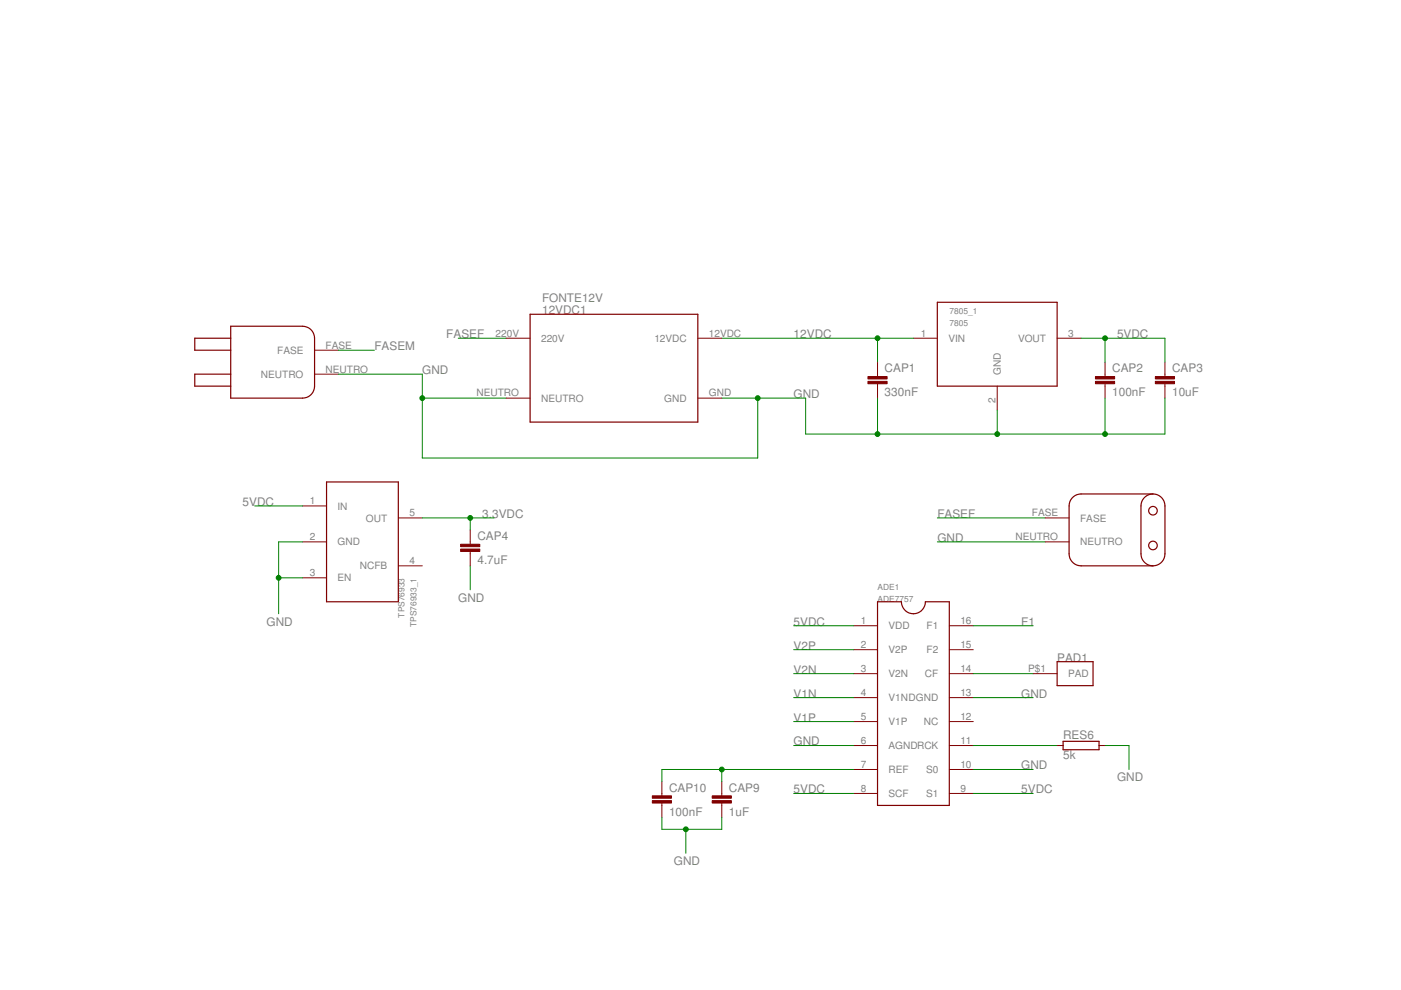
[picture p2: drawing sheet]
<svg xmlns="http://www.w3.org/2000/svg" width="297mm" height="210mm" viewBox="0 0 297 210" stroke-linecap="round" stroke-linejoin="round" font-family="sans-serif">
<g fill="#800000" stroke="#800000" stroke-width=".25">
<path d="M241.9 107.3v10.1z"/>
<path d="M229.2 120h15.2z"/>
<path d="M229.2 104.7h15.2z"/>
<path d="M226.7 107.3v10.1z"/>
<path d="M247 107.3v10.1z"/>
<path d="M48.9 69.2v2.5z"/>
<path d="M48.9 71.7v2.6z"/>
<path d="M48.9 74.3v5z"/>
<path d="M48.9 79.3v2.6z"/>
<path d="M48.9 81.9v2.5z"/>
<path d="M48.9 84.4h15.3z"/>
<path d="M48.9 69.2h15.3z"/>
<path d="M41.3 71.7h7.6z"/>
<path d="M41.3 71.7v2.6z"/>
<path d="M41.3 74.3h7.6z"/>
<path d="M41.3 79.3h7.6z"/>
<path d="M41.3 79.3v2.6z"/>
<path d="M41.3 81.9h7.6z"/>
<path d="M66.7 71.7v10.2z"/>
<path d="M186.1 127.6v43.2z"/>
<path d="M186.1 170.8h15.2z"/>
<path d="M201.3 127.6v43.2z"/>
<path d="M186.1 127.6h5z"/>
<path d="M196.2 127.6h5.1z"/>
<path d="M112.4 66.6h35.6z"/>
<path d="M148 66.6v22.9z"/>
<path d="M112.4 89.5h35.6z"/>
<path d="M112.4 66.6v22.9z"/>
<path d="M224.1 64.1v17.8z"/>
<path d="M198.7 81.9h25.4z"/>
<path d="M198.7 64.1v17.8z"/>
<path d="M198.7 64.1h25.4z"/>
<path d="M69.2 102.2h15.3z"/>
<path d="M69.2 102.2v25.4z"/>
<path d="M69.2 127.6h15.3z"/>
<path d="M84.5 102.2v25.4z"/>
<path d="M225.4 159h7.6z"/>
<path d="M233 158.1v.9z"/>
<path d="M225.4 157.2h7.6z"/>
<path d="M225.4 158.1v.9z"/>
<path d="M233 157.2v.9z"/>
<path d="M225.4 157.2v.9z"/>
<path d="M224.1 140.3v5.1z"/>
<path d="M224.1 145.4h7.6z"/>
<path d="M231.7 140.3v5.1z"/>
<path d="M224.1 140.3h7.6z"/>
</g>
<g fill="none" stroke="#800000" stroke-width=".25">
<path d="M64.2 69.2a2.54 2.54 0 0 1 2.5 2.5M66.7 81.9a2.54 2.54 0 0 1-2.5 2.5M226.7 117.4a2.54 2.54 0 0 0 2.5 2.6M229.2 104.7a2.54 2.54 0 0 0-2.5 2.6M241.9 107.3a2.54 2.54 0 0 1 2.5-2.6 2.54 2.54 0 0 1 2.6 2.6M241.9 117.4a2.54 2.54 0 0 0 2.5 2.6 2.54 2.54 0 0 0 2.6-2.6M191.1 127.6a2.54 2.54 0 0 0 2.6 2.5 2.54 2.54 0 0 0 2.5-2.5"/>
<circle cx="244.4" cy="115.7" r=".91"/>
<circle cx="244.4" cy="108.3" r=".91"/>
</g>
<g fill="#800000" stroke="#800000" stroke-width=".21">
<path d="M221.6 109.8h5.1z"/>
<path d="M221.6 114.9h5.1z"/>
<path d="M66.7 74.3h5.1z"/>
<path d="M66.7 79.3h5.1z"/>
<path d="M181 132.7h5.1z"/>
<path d="M181 137.8h5.1z"/>
<path d="M181 142.8h5.1z"/>
<path d="M201.3 137.8h5.1z"/>
<path d="M201.3 132.7h5.1z"/>
<path d="M181 147.9h5.1z"/>
<path d="M181 153h5.1z"/>
<path d="M181 158.1h5.1z"/>
<path d="M181 163.1h5.1z"/>
<path d="M181 168.2h5.1z"/>
<path d="M201.3 142.8h5.1z"/>
<path d="M201.3 147.9h5.1z"/>
<path d="M201.3 153h5.1z"/>
<path d="M201.3 158.1h5.1z"/>
<path d="M201.3 163.1h5.1z"/>
<path d="M201.3 168.2h5.1z"/>
<path d="M107.3 71.7h5.1z"/>
<path d="M107.3 84.4h5.1z"/>
<path d="M148 84.4h5z"/>
<path d="M148 71.7h5z"/>
<path d="M193.7 71.7h5z"/>
<path d="M211.4 81.9v5.1z"/>
<path d="M224.1 71.7h5.1z"/>
<path d="M186.1 76.8v2.5z"/>
<path d="M186.1 81.9v2.5z"/>
<path d="M186.1 81.4v.5z"/>
<path d="M186.1 79.3v.5z"/>
<path d="M234.3 76.8v2.5z"/>
<path d="M234.3 81.9v2.5z"/>
<path d="M234.3 81.4v.5z"/>
<path d="M234.3 79.3v.5z"/>
<path d="M247 76.8v2.5z"/>
<path d="M247 81.9v2.5z"/>
<path d="M247 81.4v.5z"/>
<path d="M247 79.3v.5z"/>
<path d="M64.2 107.3h5z"/>
<path d="M64.2 114.9h5z"/>
<path d="M64.2 122.5h5z"/>
<path d="M84.5 120h5z"/>
<path d="M84.5 109.8h5z"/>
<path d="M99.7 112.4v2.5z"/>
<path d="M99.7 117.4v2.6z"/>
<path d="M99.7 116.9v.5z"/>
<path d="M99.7 114.9v.5z"/>
<path d="M153 165.7v2.5z"/>
<path d="M153 170.8v2.5z"/>
<path d="M153 170.3v.5z"/>
<path d="M153 168.2v.5z"/>
<path d="M140.3 165.7v2.5z"/>
<path d="M140.3 170.8v2.5z"/>
<path d="M140.3 170.3v.5z"/>
<path d="M140.3 168.2v.5z"/>
<path d="M233 158.1h1.3z"/>
<path d="M224.1 158.1h1.3z"/>
<path d="M219.1 142.8h5z"/>
</g>
<g fill="#800000" stroke="#800000" stroke-width=".21">
<path d="M184 79.8h4.1v.5h-4.1z"/>
<path d="M184 80.9h4.1v.5h-4.1z"/>
<path d="M232.3 79.8h4v.5h-4z"/>
<path d="M232.3 80.9h4v.5h-4z"/>
<path d="M245 79.8h4v.5h-4z"/>
<path d="M245 80.9h4v.5h-4z"/>
<path d="M97.7 115.4h4v.5h-4z"/>
<path d="M97.7 116.4h4v.5h-4z"/>
<path d="M151 168.7h4.1v.5h-4.1z"/>
<path d="M151 169.8h4.1v.5h-4.1z"/>
<path d="M138.3 168.7h4.1v.5h-4.1z"/>
<path d="M138.3 169.8h4.1v.5h-4.1z"/>
</g>
<g fill="#008000" stroke="#008000" stroke-width=".21">
<path d="M71.8 74.3h7.6z"/>
<path d="M198.7 109.8h22.9z"/>
<path d="M97.2 71.7h10.1z"/>
<path d="M153 71.7h33.1z"/>
<path d="M186.1 71.7h7.6z"/>
<path d="M186.1 71.7v5.1z"/>
<path d="M71.8 79.3h17.7z"/>
<path d="M89.5 84.4h17.8z"/>
<path d="M89.5 79.3v5.1z"/>
<path d="M89.5 84.4v12.7z"/>
<path d="M89.5 97.1h71.2z"/>
<path d="M153 84.4h7.7z"/>
<path d="M160.7 84.4h10.1z"/>
<path d="M160.7 84.4v12.7z"/>
<path d="M170.8 84.4v7.6z"/>
<path d="M170.8 92h15.3z"/>
<path d="M186.1 92h25.3z"/>
<path d="M211.4 87v5z"/>
<path d="M186.1 84.4v7.6z"/>
<path d="M234.3 84.4v7.6z"/>
<path d="M211.4 92h22.9z"/>
<path d="M247 84.4v7.6z"/>
<path d="M234.3 92h12.7z"/>
<path d="M59.1 114.9h5.1z"/>
<path d="M59.1 114.9v7.6z"/>
<path d="M59.1 122.5h5.1z"/>
<path d="M59.1 122.5v7.6z"/>
<path d="M99.7 120v5.1z"/>
<path d="M198.7 114.9h22.9z"/>
<path d="M168.3 158.1h12.7z"/>
<path d="M140.3 173.3v2.5z"/>
<path d="M140.3 175.8h5.1z"/>
<path d="M145.4 175.8h7.6z"/>
<path d="M153 173.3v2.5z"/>
<path d="M145.4 175.8v5.1z"/>
<path d="M206.4 163.1h12.7z"/>
<path d="M234.3 158.1h5.1z"/>
<path d="M239.4 158.1v5z"/>
<path d="M206.4 147.9h12.7z"/>
<path d="M229.2 71.7h5.1z"/>
<path d="M234.3 71.7v5.1z"/>
<path d="M234.3 71.7h12.7z"/>
<path d="M247 71.7v5.1z"/>
<path d="M54 107.3h10.2z"/>
<path d="M168.3 132.7h12.7z"/>
<path d="M168.3 168.2h12.7z"/>
<path d="M206.4 168.2h12.7z"/>
<path d="M89.5 109.8h10.2z"/>
<path d="M99.7 109.8h5.1z"/>
<path d="M99.7 109.8v2.6z"/>
<path d="M168.3 153h12.7z"/>
<path d="M168.3 147.9h12.7z"/>
<path d="M168.3 137.8h12.7z"/>
<path d="M168.3 142.8h12.7z"/>
<path d="M153 163.1h28z"/>
<path d="M140.3 163.1h12.7z"/>
<path d="M140.3 163.1v2.6z"/>
<path d="M153 163.1v2.6z"/>
<path d="M206.4 158.1h17.7z"/>
<path d="M206.4 142.8h12.7z"/>
<path d="M206.4 132.7h12.7z"/>
<circle cx="186.1" cy="71.7" r=".51"/>
<circle cx="89.5" cy="84.4" r=".51"/>
<circle cx="160.7" cy="84.4" r=".51"/>
<circle cx="186.1" cy="92" r=".51"/>
<circle cx="211.4" cy="92" r=".51"/>
<circle cx="234.3" cy="92" r=".51"/>
<circle cx="59.1" cy="122.5" r=".51"/>
<circle cx="145.4" cy="175.8" r=".51"/>
<circle cx="234.3" cy="71.7" r=".51"/>
<circle cx="99.7" cy="109.8" r=".51"/>
<circle cx="153" cy="163.1" r=".51"/>
</g>
<g font-size="2.5" fill="#808080">
<text x="114.9" y="64.1">FONTE12V</text>
<text x="94.6" y="71.7">FASEF</text>
<text x="114.9" y="66.6">12VDC1</text>
<text x="168.3" y="71.7">12VDC</text>
<text x="236.8" y="71.7">5VDC</text>
<text x="79.4" y="74.3">FASEM</text>
<text x="89.5" y="79.3">GND</text>
<text x="187.6" y="79">CAP1</text>
<text x="235.8" y="79">CAP2</text>
<text x="248.5" y="79">CAP3</text>
<text x="168.3" y="84.4">GND</text>
<text x="187.6" y="84">330nF</text>
<text x="235.8" y="84">100nF</text>
<text x="248.5" y="84">10uF</text>
<text x="51.4" y="107.3">5VDC</text>
<text x="102.2" y="109.8">3.3VDC</text>
<text x="198.7" y="109.8">FASEF</text>
<text x="101.2" y="119.6">4.7uF</text>
<text x="101.2" y="114.5">CAP4</text>
<text x="198.7" y="114.9">GND</text>
<text x="97.2" y="127.6">GND</text>
<text x="56.5" y="132.7">GND</text>
<text x="168.3" y="132.7">5VDC</text>
<text x="168.3" y="137.7">V2P</text>
<text x="216.5" y="132.7">F1</text>
<text x="168.3" y="142.8">V2N</text>
<text x="224.1" y="140.3">PAD1</text>
<text x="168.3" y="147.9">V1N</text>
<text x="216.5" y="147.9">GND</text>
<text x="168.3" y="153">V1P</text>
<text x="168.3" y="158.1">GND</text>
<text x="225.4" y="161">5k</text>
<text x="225.4" y="156.7">RES6</text>
<text x="141.9" y="167.8">CAP10</text>
<text x="154.6" y="167.8">CAP9</text>
<text x="216.5" y="163.1">GND</text>
<text x="236.8" y="165.7">GND</text>
<text x="141.9" y="172.9">100nF</text>
<text x="154.6" y="172.9">1uF</text>
<text x="168.3" y="168.2">5VDC</text>
<text x="216.5" y="168.2">5VDC</text>
<text x="142.9" y="183.5">GND</text>
</g>
<g font-size="2.1" fill="#808080">
<text x="105.1" y="71.4">220V</text>
<text x="150.3" y="71.4">12VDC</text>
<text x="195.2" y="71.4">1</text>
<text x="226.5" y="71.4">3</text>
<text x="58.8" y="75">FASE</text>
<text x="69" y="73.9">FASE</text>
<text x="114.7" y="72.5">220V</text>
<text x="138.7" y="72.5">12VDC</text>
<text x="201.1" y="72.5">VIN</text>
<text x="215.8" y="72.5">VOUT</text>
<text x="55.3" y="80.1">NEUTRO</text>
<text x="69" y="79">NEUTRO</text>
<text x="212.2" y="79.5" transform="rotate(-90 212.2 79.5)">GND</text>
<text x="101" y="84.1">NEUTRO</text>
<text x="114.7" y="85.2">NEUTRO</text>
<text x="140.9" y="85.2">GND</text>
<text x="150.3" y="84.1">GND</text>
<text x="211.1" y="85.4" transform="rotate(-90 211.1 85.4)">2</text>
<text x="65.7" y="106.9">1</text>
<text x="71.6" y="108">IN</text>
<text x="77.6" y="110.6">OUT</text>
<text x="86.8" y="109.5">5</text>
<text x="218.8" y="109.5">FASE</text>
<text x="229" y="110.6">FASE</text>
<text x="65.7" y="114.5">2</text>
<text x="71.6" y="115.7">GND</text>
<text x="86.8" y="119.6">4</text>
<text x="215.3" y="114.5">NEUTRO</text>
<text x="229" y="115.7">NEUTRO</text>
<text x="65.7" y="122.2">3</text>
<text x="71.6" y="123.3">EN</text>
<text x="76.3" y="120.7">NCFB</text>
<text x="182.5" y="132.3">1</text>
<text x="182.5" y="137.4">2</text>
<text x="188.4" y="133.4">VDD</text>
<text x="196.4" y="133.4">F1</text>
<text x="203.6" y="137.4">15</text>
<text x="203.6" y="132.3">16</text>
<text x="182.5" y="142.5">3</text>
<text x="188.4" y="138.5">V2P</text>
<text x="188.4" y="143.6">V2N</text>
<text x="196.1" y="143.6">CF</text>
<text x="196.4" y="138.5">F2</text>
<text x="203.6" y="142.5">14</text>
<text x="218" y="142.5">P$1</text>
<text x="226.5" y="143.6">PAD</text>
<text x="182.5" y="147.5">4</text>
<text x="188.4" y="148.7">V1NDGND</text>
<text x="203.6" y="147.5">13</text>
<text x="182.5" y="152.6">5</text>
<text x="188.4" y="153.7">V1P</text>
<text x="195.9" y="153.7">NC</text>
<text x="203.6" y="152.6">12</text>
<text x="182.5" y="157.7">6</text>
<text x="188.4" y="158.8">AGNDRCK</text>
<text x="203.6" y="157.7">11</text>
<text x="182.5" y="162.8">7</text>
<text x="182.5" y="167.9">8</text>
<text x="188.4" y="163.9">REF</text>
<text x="196.3" y="163.9">S0</text>
<text x="203.6" y="162.8">10</text>
<text x="203.6" y="167.9">9</text>
<text x="188.4" y="169">SCF</text>
<text x="196.3" y="169">S1</text>
</g>
<g font-size="1.8" fill="#808080">
<text x="201.3" y="69.2">7805</text>
<text x="201.3" y="66.6">7805_1</text>
<text x="186" y="125">ADE1</text>
<text x="85.7" y="130.9" transform="rotate(-90 85.7 130.9)">TPS76933</text>
<text x="186" y="127.6">ADE7757</text>
<text x="88.3" y="132.9" transform="rotate(-90 88.3 132.9)">TPS76933_1</text>
</g>
</svg>
